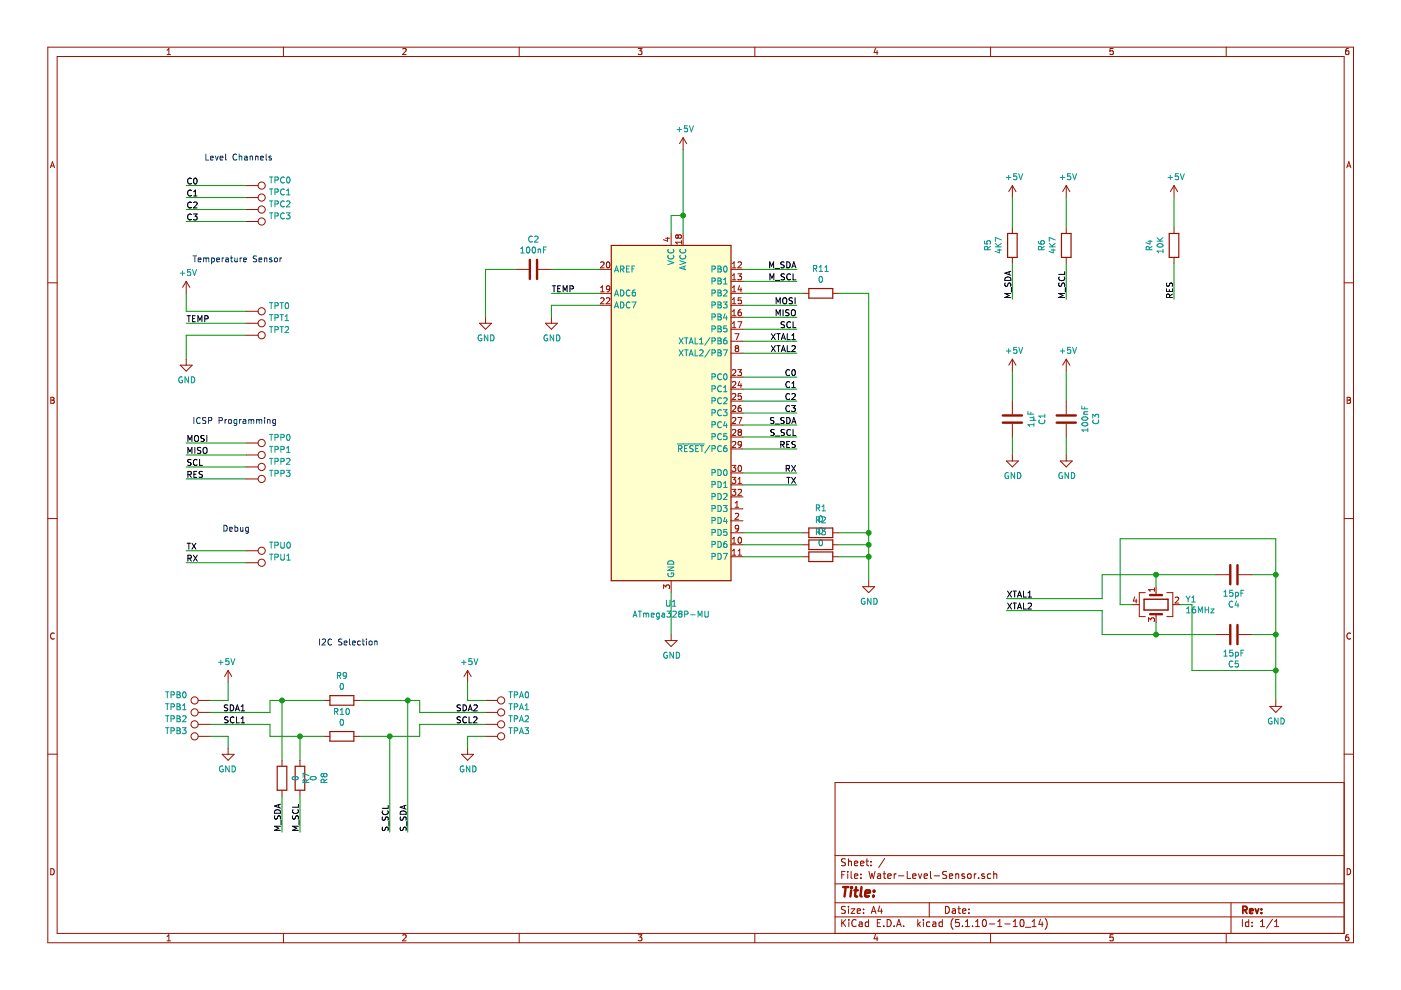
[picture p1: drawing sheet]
EESchema Schematic File Version 4
EELAYER 30 0
EELAYER END
$Descr A4 11693 8268
encoding utf-8
Sheet 1 1
Title ""
Date ""
Rev ""
Comp ""
Comment1 ""
Comment2 ""
Comment3 ""
Comment4 ""
$EndDescr
$Comp
L MCU_Microchip_ATmega:ATmega328P-MU U1
U 1 1
P 5600 3450
F 0 "U1" H 5600 1861 50  0000 C CNN
F 1 "ATmega328P-MU" H 5600 1770 50  0000 C CNN
F 2 "Package_DFN_QFN:QFN-32-1EP_5x5mm_P0.5mm_EP3.1x3.1mm" H 5600 3450 50  0001 C CIN
F 3 "http://ww1.microchip.com/downloads/en/DeviceDoc/ATmega328_P%20AVR%20MCU%20with%20picoPower%20Technology%20Data%20Sheet%2040001984A.pdf" H 5600 3450 50  0001 C CNN
	1    5600 3450
	1    0    0    -1  
$EndComp
$Comp
L Device:R R4
U 1 1
P 9800 2050
F 0 "R4" V 9593 2050 50  0000 C CNN
F 1 "10K" V 9684 2050 50  0000 C CNN
F 2 "Resistor_SMD:R_0603_1608Metric" V 9730 2050 50  0001 C CNN
F 3 "~" H 9800 2050 50  0001 C CNN
	1    9800 2050
	1    0    0    -1  
$EndComp
$Comp
L power:GND #PWR03
U 1 1
P 5600 5300
F 0 "#PWR03" H 5600 5050 50  0001 C CNN
F 1 "GND" H 5605 5127 50  0000 C CNN
F 2 "" H 5600 5300 50  0001 C CNN
F 3 "" H 5600 5300 50  0001 C CNN
	1    5600 5300
	1    0    0    -1  
$EndComp
$Comp
L power:GND #PWR016
U 1 1
P 10650 5850
F 0 "#PWR016" H 10650 5600 50  0001 C CNN
F 1 "GND" H 10655 5677 50  0000 C CNN
F 2 "" H 10650 5850 50  0001 C CNN
F 3 "" H 10650 5850 50  0001 C CNN
	1    10650 5850
	1    0    0    -1  
$EndComp
$Comp
L power:+5V #PWR04
U 1 1
P 5700 1250
F 0 "#PWR04" H 5700 1100 50  0001 C CNN
F 1 "+5V" H 5715 1423 50  0000 C CNN
F 2 "" H 5700 1250 50  0001 C CNN
F 3 "" H 5700 1250 50  0001 C CNN
	1    5700 1250
	1    0    0    -1  
$EndComp
Wire Wire Line
	5600 1950 5600 1800
Wire Wire Line
	5600 1800 5700 1800
Wire Wire Line
	5700 1800 5700 1950
Wire Wire Line
	5700 1800 5700 1250
Connection ~ 5700 1800
$Comp
L Device:C C2
U 1 1
P 4450 2250
F 0 "C2" V 4198 2250 50  0000 C CNN
F 1 "100nF" V 4289 2250 50  0000 C CNN
F 2 "Capacitor_SMD:C_0603_1608Metric" H 4488 2100 50  0001 C CNN
F 3 "~" H 4450 2250 50  0001 C CNN
	1    4450 2250
	0    1    1    0   
$EndComp
$Comp
L power:GND #PWR02
U 1 1
P 4050 2650
F 0 "#PWR02" H 4050 2400 50  0001 C CNN
F 1 "GND" H 4055 2477 50  0000 C CNN
F 2 "" H 4050 2650 50  0001 C CNN
F 3 "" H 4050 2650 50  0001 C CNN
	1    4050 2650
	1    0    0    -1  
$EndComp
Wire Wire Line
	8400 5000 9200 5000
Wire Wire Line
	9200 5000 9200 4800
Wire Wire Line
	9200 4800 9650 4800
Wire Wire Line
	9650 4800 9650 4900
Wire Wire Line
	9650 5200 9650 5300
Wire Wire Line
	9650 5300 9200 5300
Wire Wire Line
	9200 5300 9200 5100
Wire Wire Line
	9200 5100 8400 5100
Wire Wire Line
	6650 3750 6200 3750
$Comp
L power:GND #PWR05
U 1 1
P 7250 4850
F 0 "#PWR05" H 7250 4600 50  0001 C CNN
F 1 "GND" H 7255 4677 50  0000 C CNN
F 2 "" H 7250 4850 50  0001 C CNN
F 3 "" H 7250 4850 50  0001 C CNN
	1    7250 4850
	1    0    0    -1  
$EndComp
Wire Wire Line
	6200 4450 6700 4450
Wire Wire Line
	6200 4550 6700 4550
Wire Wire Line
	7000 4550 7250 4550
Wire Wire Line
	7000 4450 7250 4450
Wire Wire Line
	7250 4450 7250 4550
Connection ~ 7250 4550
$Comp
L power:GND #PWR08
U 1 1
P 3900 6250
F 0 "#PWR08" H 3900 6000 50  0001 C CNN
F 1 "GND" H 3905 6077 50  0000 C CNN
F 2 "" H 3900 6250 50  0001 C CNN
F 3 "" H 3900 6250 50  0001 C CNN
	1    3900 6250
	1    0    0    -1  
$EndComp
Wire Wire Line
	4050 6150 3900 6150
Wire Wire Line
	3900 6150 3900 6250
Wire Wire Line
	4050 5850 3900 5850
Wire Wire Line
	6200 2850 6650 2850
Wire Wire Line
	6200 2950 6650 2950
Text Label 6650 2850 2    50   ~ 0
XTAL1
Text Label 6650 2950 2    50   ~ 0
XTAL2
Text Label 8400 5100 0    50   ~ 0
XTAL2
Text Label 8400 5000 0    50   ~ 0
XTAL1
Wire Wire Line
	3900 5850 3900 5700
$Comp
L power:+5V #PWR07
U 1 1
P 3900 5700
F 0 "#PWR07" H 3900 5550 50  0001 C CNN
F 1 "+5V" H 3915 5873 50  0000 C CNN
F 2 "" H 3900 5700 50  0001 C CNN
F 3 "" H 3900 5700 50  0001 C CNN
	1    3900 5700
	1    0    0    -1  
$EndComp
$Comp
L power:GND #PWR015
U 1 1
P 1900 6250
F 0 "#PWR015" H 1900 6000 50  0001 C CNN
F 1 "GND" H 1905 6077 50  0000 C CNN
F 2 "" H 1900 6250 50  0001 C CNN
F 3 "" H 1900 6250 50  0001 C CNN
	1    1900 6250
	-1   0    0    -1  
$EndComp
Wire Wire Line
	1750 6150 1900 6150
Wire Wire Line
	1900 6150 1900 6250
Wire Wire Line
	1750 5850 1900 5850
Wire Wire Line
	1900 5850 1900 5700
$Comp
L power:+5V #PWR014
U 1 1
P 1900 5700
F 0 "#PWR014" H 1900 5550 50  0001 C CNN
F 1 "+5V" H 1915 5873 50  0000 C CNN
F 2 "" H 1900 5700 50  0001 C CNN
F 3 "" H 1900 5700 50  0001 C CNN
	1    1900 5700
	-1   0    0    -1  
$EndComp
Wire Wire Line
	6200 2550 6650 2550
Wire Wire Line
	6200 2650 6650 2650
Wire Wire Line
	6200 3550 6650 3550
Wire Wire Line
	6200 3650 6650 3650
Text Label 6650 3550 2    50   ~ 0
S_SDA
Text Label 6650 3650 2    50   ~ 0
S_SCL
Text Label 3800 6050 0    50   ~ 0
SCL2
Text Label 3800 5950 0    50   ~ 0
SDA2
Text Label 2050 6050 2    50   ~ 0
SCL1
Text Label 2050 5950 2    50   ~ 0
SDA1
Text Label 6650 2550 2    50   ~ 0
MOSI
Text Label 6650 2650 2    50   ~ 0
MISO
Text Label 1550 2700 0    50   ~ 0
TEMP
$Comp
L power:GND #PWR012
U 1 1
P 1550 3000
F 0 "#PWR012" H 1550 2750 50  0001 C CNN
F 1 "GND" H 1555 2827 50  0000 C CNN
F 2 "" H 1550 3000 50  0001 C CNN
F 3 "" H 1550 3000 50  0001 C CNN
	1    1550 3000
	1    0    0    -1  
$EndComp
$Comp
L power:+5V #PWR013
U 1 1
P 1550 2450
F 0 "#PWR013" H 1550 2300 50  0001 C CNN
F 1 "+5V" H 1565 2623 50  0000 C CNN
F 2 "" H 1550 2450 50  0001 C CNN
F 3 "" H 1550 2450 50  0001 C CNN
	1    1550 2450
	1    0    0    -1  
$EndComp
Wire Wire Line
	2050 4700 1550 4700
Wire Wire Line
	2050 4600 1550 4600
Text Label 1550 4700 0    50   ~ 0
RX
Text Label 1550 4600 0    50   ~ 0
TX
Wire Wire Line
	6200 3950 6650 3950
Wire Wire Line
	6200 4050 6650 4050
Text Label 6650 3950 2    50   ~ 0
RX
Text Label 6650 4050 2    50   ~ 0
TX
$Comp
L Connector:TestPoint TPU1
U 1 1
P 2050 4700
F 0 "TPU1" V 2004 4888 50  0000 L CNN
F 1 "RX" V 2095 4888 50  0001 L CNN
F 2 "TestPoint:TestPoint_Pad_D1.0mm" H 2250 4700 50  0001 C CNN
F 3 "~" H 2250 4700 50  0001 C CNN
	1    2050 4700
	0    1    1    0   
$EndComp
$Comp
L Connector:TestPoint TPU0
U 1 1
P 2050 4600
F 0 "TPU0" V 2004 4788 50  0000 L CNN
F 1 "TX" V 2095 4788 50  0001 L CNN
F 2 "TestPoint:TestPoint_Pad_D1.0mm" H 2250 4600 50  0001 C CNN
F 3 "~" H 2250 4600 50  0001 C CNN
	1    2050 4600
	0    1    1    0   
$EndComp
Wire Wire Line
	9800 1900 9800 1650
Wire Wire Line
	9800 2200 9800 2500
Text Label 6650 3750 2    50   ~ 0
RES
Text Label 9800 2500 1    50   ~ 0
RES
Wire Wire Line
	7250 4550 7250 4650
Wire Wire Line
	6200 2750 6650 2750
Text Label 1550 3700 0    50   ~ 0
MOSI
Text Label 1550 3800 0    50   ~ 0
MISO
Text Label 1550 3900 0    50   ~ 0
SCL
Text Label 6650 2750 2    50   ~ 0
SCL
Wire Wire Line
	6200 2250 6650 2250
Wire Wire Line
	6200 2350 6650 2350
Wire Wire Line
	1550 3900 2050 3900
Wire Wire Line
	1550 3800 2050 3800
Wire Wire Line
	1550 3700 2050 3700
Text Label 6650 2250 2    50   ~ 0
M_SDA
Text Label 6650 2350 2    50   ~ 0
M_SCL
$Comp
L Connector:TestPoint TPP0
U 1 1
P 2050 3700
F 0 "TPP0" V 2004 3888 50  0000 L CNN
F 1 "TestPoint" V 2095 3888 50  0001 L CNN
F 2 "TestPoint:TestPoint_Pad_D1.0mm" H 2250 3700 50  0001 C CNN
F 3 "~" H 2250 3700 50  0001 C CNN
	1    2050 3700
	0    1    1    0   
$EndComp
$Comp
L Connector:TestPoint TPP1
U 1 1
P 2050 3800
F 0 "TPP1" V 2004 3988 50  0000 L CNN
F 1 "TestPoint" V 2095 3988 50  0001 L CNN
F 2 "TestPoint:TestPoint_Pad_D1.0mm" H 2250 3800 50  0001 C CNN
F 3 "~" H 2250 3800 50  0001 C CNN
	1    2050 3800
	0    1    1    0   
$EndComp
$Comp
L Connector:TestPoint TPP2
U 1 1
P 2050 3900
F 0 "TPP2" V 2004 4088 50  0000 L CNN
F 1 "TestPoint" V 2095 4088 50  0001 L CNN
F 2 "TestPoint:TestPoint_Pad_D1.0mm" H 2250 3900 50  0001 C CNN
F 3 "~" H 2250 3900 50  0001 C CNN
	1    2050 3900
	0    1    1    0   
$EndComp
$Comp
L Device:R R5
U 1 1
P 8450 2050
F 0 "R5" V 8243 2050 50  0000 C CNN
F 1 "4K7" V 8334 2050 50  0000 C CNN
F 2 "Resistor_SMD:R_0603_1608Metric" V 8380 2050 50  0001 C CNN
F 3 "~" H 8450 2050 50  0001 C CNN
	1    8450 2050
	1    0    0    -1  
$EndComp
$Comp
L Device:R R6
U 1 1
P 8900 2050
F 0 "R6" V 8693 2050 50  0000 C CNN
F 1 "4K7" V 8784 2050 50  0000 C CNN
F 2 "Resistor_SMD:R_0603_1608Metric" V 8830 2050 50  0001 C CNN
F 3 "~" H 8900 2050 50  0001 C CNN
	1    8900 2050
	1    0    0    -1  
$EndComp
Wire Wire Line
	8900 1650 8900 1900
$Comp
L power:+5V #PWR011
U 1 1
P 8450 1650
F 0 "#PWR011" H 8450 1500 50  0001 C CNN
F 1 "+5V" H 8465 1823 50  0000 C CNN
F 2 "" H 8450 1650 50  0001 C CNN
F 3 "" H 8450 1650 50  0001 C CNN
	1    8450 1650
	1    0    0    -1  
$EndComp
Wire Wire Line
	8900 2200 8900 2500
Wire Wire Line
	8450 2500 8450 2200
Text Label 8450 2500 1    50   ~ 0
M_SDA
Text Label 8900 2500 1    50   ~ 0
M_SCL
Wire Wire Line
	5600 4950 5600 5300
$Comp
L Connector:TestPoint TPC0
U 1 1
P 2050 1550
F 0 "TPC0" V 2004 1738 50  0000 L CNN
F 1 "C0" V 2095 1738 50  0001 L CNN
F 2 "TestPoint:TestPoint_Pad_D1.0mm" H 2250 1550 50  0001 C CNN
F 3 "~" H 2250 1550 50  0001 C CNN
	1    2050 1550
	0    1    1    0   
$EndComp
$Comp
L Connector:TestPoint TPC1
U 1 1
P 2050 1650
F 0 "TPC1" V 2004 1838 50  0000 L CNN
F 1 "C1" V 2095 1838 50  0001 L CNN
F 2 "TestPoint:TestPoint_Pad_D1.0mm" H 2250 1650 50  0001 C CNN
F 3 "~" H 2250 1650 50  0001 C CNN
	1    2050 1650
	0    1    1    0   
$EndComp
$Comp
L Connector:TestPoint TPC2
U 1 1
P 2050 1750
F 0 "TPC2" V 2004 1938 50  0000 L CNN
F 1 "C2" V 2095 1938 50  0001 L CNN
F 2 "TestPoint:TestPoint_Pad_D1.0mm" H 2250 1750 50  0001 C CNN
F 3 "~" H 2250 1750 50  0001 C CNN
	1    2050 1750
	0    1    1    0   
$EndComp
$Comp
L Connector:TestPoint TPC3
U 1 1
P 2050 1850
F 0 "TPC3" V 2004 2038 50  0000 L CNN
F 1 "C3" V 2095 2038 50  0001 L CNN
F 2 "TestPoint:TestPoint_Pad_D1.0mm" H 2250 1850 50  0001 C CNN
F 3 "~" H 2250 1850 50  0001 C CNN
	1    2050 1850
	0    1    1    0   
$EndComp
$Comp
L Connector:TestPoint TPA0
U 1 1
P 4050 5850
F 0 "TPA0" V 4004 6038 50  0000 L CNN
F 1 "5V" V 4095 6038 50  0001 L CNN
F 2 "TestPoint:TestPoint_Pad_D1.0mm" H 4250 5850 50  0001 C CNN
F 3 "~" H 4250 5850 50  0001 C CNN
	1    4050 5850
	0    1    1    0   
$EndComp
$Comp
L Connector:TestPoint TPA2
U 1 1
P 4050 6050
F 0 "TPA2" V 4004 6238 50  0000 L CNN
F 1 "SCL" V 4095 6238 50  0001 L CNN
F 2 "TestPoint:TestPoint_Pad_D1.0mm" H 4250 6050 50  0001 C CNN
F 3 "~" H 4250 6050 50  0001 C CNN
	1    4050 6050
	0    1    1    0   
$EndComp
$Comp
L Connector:TestPoint TPA3
U 1 1
P 4050 6150
F 0 "TPA3" V 4004 6338 50  0000 L CNN
F 1 "GND" V 4095 6338 50  0001 L CNN
F 2 "TestPoint:TestPoint_Pad_D1.0mm" H 4250 6150 50  0001 C CNN
F 3 "~" H 4250 6150 50  0001 C CNN
	1    4050 6150
	0    1    1    0   
$EndComp
$Comp
L Connector:TestPoint TPB0
U 1 1
P 1750 5850
F 0 "TPB0" V 1704 6038 50  0000 L CNN
F 1 "5V" V 1795 6038 50  0001 L CNN
F 2 "TestPoint:TestPoint_Pad_D1.0mm" H 1950 5850 50  0001 C CNN
F 3 "~" H 1950 5850 50  0001 C CNN
	1    1750 5850
	0    -1   1    0   
$EndComp
$Comp
L Connector:TestPoint TPB1
U 1 1
P 1750 5950
F 0 "TPB1" V 1704 6138 50  0000 L CNN
F 1 "SDA" V 1795 6138 50  0001 L CNN
F 2 "TestPoint:TestPoint_Pad_D1.0mm" H 1950 5950 50  0001 C CNN
F 3 "~" H 1950 5950 50  0001 C CNN
	1    1750 5950
	0    -1   1    0   
$EndComp
$Comp
L Connector:TestPoint TPB2
U 1 1
P 1750 6050
F 0 "TPB2" V 1704 6238 50  0000 L CNN
F 1 "SCL" V 1795 6238 50  0001 L CNN
F 2 "TestPoint:TestPoint_Pad_D1.0mm" H 1950 6050 50  0001 C CNN
F 3 "~" H 1950 6050 50  0001 C CNN
	1    1750 6050
	0    -1   1    0   
$EndComp
$Comp
L Connector:TestPoint TPB3
U 1 1
P 1750 6150
F 0 "TPB3" V 1704 6338 50  0000 L CNN
F 1 "GND" V 1795 6338 50  0001 L CNN
F 2 "TestPoint:TestPoint_Pad_D1.0mm" H 1950 6150 50  0001 C CNN
F 3 "~" H 1950 6150 50  0001 C CNN
	1    1750 6150
	0    -1   1    0   
$EndComp
Wire Wire Line
	6200 4650 6700 4650
Wire Wire Line
	7000 4650 7250 4650
Connection ~ 7250 4650
Wire Wire Line
	7250 4650 7250 4850
$Comp
L Connector:TestPoint TPP3
U 1 1
P 2050 4000
F 0 "TPP3" V 2004 4188 50  0000 L CNN
F 1 "TestPoint" V 2095 4188 50  0001 L CNN
F 2 "TestPoint:TestPoint_Pad_D1.0mm" H 2250 4000 50  0001 C CNN
F 3 "~" H 2250 4000 50  0001 C CNN
	1    2050 4000
	0    1    1    0   
$EndComp
Wire Wire Line
	2050 4000 1550 4000
Text Label 1550 4000 0    50   ~ 0
RES
$Comp
L Connector:TestPoint TPA1
U 1 1
P 4050 5950
F 0 "TPA1" V 4004 6138 50  0000 L CNN
F 1 "SDA" V 4095 6138 50  0001 L CNN
F 2 "TestPoint:TestPoint_Pad_D1.0mm" H 4250 5950 50  0001 C CNN
F 3 "~" H 4250 5950 50  0001 C CNN
	1    4050 5950
	0    1    1    0   
$EndComp
Wire Wire Line
	2250 5950 2250 5850
Wire Wire Line
	2250 5850 2350 5850
Wire Wire Line
	1750 5950 2250 5950
Wire Wire Line
	3500 5850 3500 5950
Wire Wire Line
	3500 6050 3500 6150
Wire Wire Line
	3500 6150 3250 6150
Wire Wire Line
	2700 6150 2500 6150
Wire Wire Line
	2250 6150 2250 6050
Wire Wire Line
	1750 6050 2250 6050
Wire Wire Line
	3500 6050 4050 6050
Wire Wire Line
	3000 5850 3400 5850
Wire Wire Line
	3500 5950 4050 5950
Wire Wire Line
	2350 6350 2350 5850
Connection ~ 2350 5850
Wire Wire Line
	2350 5850 2700 5850
Wire Wire Line
	2500 6350 2500 6150
Connection ~ 2500 6150
Wire Wire Line
	2500 6150 2250 6150
Wire Wire Line
	2350 6650 2350 6950
Wire Wire Line
	2500 6650 2500 6950
Wire Wire Line
	3400 5850 3400 6950
Connection ~ 3400 5850
Wire Wire Line
	3400 5850 3500 5850
Wire Wire Line
	3250 6150 3250 6950
Connection ~ 3250 6150
Wire Wire Line
	3250 6150 3000 6150
Text Label 3400 6950 1    50   ~ 0
S_SDA
Text Label 3250 6950 1    50   ~ 0
S_SCL
Text Label 2500 6950 1    50   ~ 0
M_SCL
Text Label 2350 6950 1    50   ~ 0
M_SDA
$Comp
L Device:C C3
U 1 1
P 8900 3500
F 0 "C3" V 8648 3500 50  0000 C CNN
F 1 "100nF" V 8739 3500 50  0000 C CNN
F 2 "Capacitor_SMD:C_0603_1608Metric" H 8938 3350 50  0001 C CNN
F 3 "~" H 8900 3500 50  0001 C CNN
	1    8900 3500
	-1   0    0    1   
$EndComp
$Comp
L power:GND #PWR0101
U 1 1
P 8900 3800
F 0 "#PWR0101" H 8900 3550 50  0001 C CNN
F 1 "GND" H 8905 3627 50  0000 C CNN
F 2 "" H 8900 3800 50  0001 C CNN
F 3 "" H 8900 3800 50  0001 C CNN
	1    8900 3800
	1    0    0    -1  
$EndComp
$Comp
L power:+5V #PWR0102
U 1 1
P 8900 3100
F 0 "#PWR0102" H 8900 2950 50  0001 C CNN
F 1 "+5V" H 8915 3273 50  0000 C CNN
F 2 "" H 8900 3100 50  0001 C CNN
F 3 "" H 8900 3100 50  0001 C CNN
	1    8900 3100
	1    0    0    -1  
$EndComp
Wire Wire Line
	8900 3100 8900 3350
Wire Wire Line
	8900 3650 8900 3800
$Comp
L Device:C C1
U 1 1
P 8450 3500
F 0 "C1" V 8198 3500 50  0000 C CNN
F 1 "1µF" V 8289 3500 50  0000 C CNN
F 2 "Capacitor_SMD:C_0603_1608Metric" H 8488 3350 50  0001 C CNN
F 3 "~" H 8450 3500 50  0001 C CNN
	1    8450 3500
	-1   0    0    1   
$EndComp
$Comp
L power:+5V #PWR0103
U 1 1
P 8450 3100
F 0 "#PWR0103" H 8450 2950 50  0001 C CNN
F 1 "+5V" H 8465 3273 50  0000 C CNN
F 2 "" H 8450 3100 50  0001 C CNN
F 3 "" H 8450 3100 50  0001 C CNN
	1    8450 3100
	1    0    0    -1  
$EndComp
$Comp
L power:GND #PWR0104
U 1 1
P 8450 3800
F 0 "#PWR0104" H 8450 3550 50  0001 C CNN
F 1 "GND" H 8455 3627 50  0000 C CNN
F 2 "" H 8450 3800 50  0001 C CNN
F 3 "" H 8450 3800 50  0001 C CNN
	1    8450 3800
	1    0    0    -1  
$EndComp
Wire Wire Line
	8450 3650 8450 3800
Wire Wire Line
	8450 3350 8450 3100
Wire Wire Line
	4050 2250 4050 2650
Wire Wire Line
	4600 2250 5000 2250
Wire Wire Line
	4300 2250 4050 2250
Wire Wire Line
	4600 2450 5000 2450
Text Label 4600 2450 0    50   ~ 0
TEMP
$Comp
L Connector:TestPoint TPT1
U 1 1
P 2050 2700
F 0 "TPT1" V 2004 2888 50  0000 L CNN
F 1 "TestPoint" V 2095 2888 50  0001 L CNN
F 2 "TestPoint:TestPoint_Pad_D1.0mm" H 2250 2700 50  0001 C CNN
F 3 "~" H 2250 2700 50  0001 C CNN
	1    2050 2700
	0    1    1    0   
$EndComp
$Comp
L Connector:TestPoint TPT0
U 1 1
P 2050 2600
F 0 "TPT0" V 2004 2788 50  0000 L CNN
F 1 "TestPoint" V 2095 2788 50  0001 L CNN
F 2 "TestPoint:TestPoint_Pad_D1.0mm" H 2250 2600 50  0001 C CNN
F 3 "~" H 2250 2600 50  0001 C CNN
	1    2050 2600
	0    1    1    0   
$EndComp
$Comp
L Connector:TestPoint TPT2
U 1 1
P 2050 2800
F 0 "TPT2" V 2004 2988 50  0000 L CNN
F 1 "TestPoint" V 2095 2988 50  0001 L CNN
F 2 "TestPoint:TestPoint_Pad_D1.0mm" H 2250 2800 50  0001 C CNN
F 3 "~" H 2250 2800 50  0001 C CNN
	1    2050 2800
	0    1    1    0   
$EndComp
Wire Wire Line
	2050 2800 1550 2800
Wire Wire Line
	1550 2800 1550 3000
Wire Wire Line
	2050 2600 1550 2600
Wire Wire Line
	1550 2600 1550 2450
$Comp
L Device:R R1
U 1 1
P 6850 4450
F 0 "R1" V 6643 4450 50  0000 C CNN
F 1 "0" V 6734 4450 50  0000 C CNN
F 2 "Resistor_SMD:R_0603_1608Metric" V 6780 4450 50  0001 C CNN
F 3 "~" H 6850 4450 50  0001 C CNN
	1    6850 4450
	0    1    1    0   
$EndComp
$Comp
L Device:R R2
U 1 1
P 6850 4550
F 0 "R2" V 6643 4550 50  0000 C CNN
F 1 "0" V 6734 4550 50  0000 C CNN
F 2 "Resistor_SMD:R_0603_1608Metric" V 6780 4550 50  0001 C CNN
F 3 "~" H 6850 4550 50  0001 C CNN
	1    6850 4550
	0    1    1    0   
$EndComp
$Comp
L Device:R R3
U 1 1
P 6850 4650
F 0 "R3" V 6643 4650 50  0000 C CNN
F 1 "0" V 6734 4650 50  0000 C CNN
F 2 "Resistor_SMD:R_0603_1608Metric" V 6780 4650 50  0001 C CNN
F 3 "~" H 6850 4650 50  0001 C CNN
	1    6850 4650
	0    1    1    0   
$EndComp
$Comp
L Device:R R7
U 1 1
P 2350 6500
F 0 "R7" V 2143 6500 50  0000 C CNN
F 1 "0" V 2234 6500 50  0000 C CNN
F 2 "Resistor_SMD:R_0603_1608Metric" V 2280 6500 50  0001 C CNN
F 3 "~" H 2350 6500 50  0001 C CNN
	1    2350 6500
	-1   0    0    1   
$EndComp
$Comp
L Device:R R8
U 1 1
P 2500 6500
F 0 "R8" V 2293 6500 50  0000 C CNN
F 1 "0" V 2384 6500 50  0000 C CNN
F 2 "Resistor_SMD:R_0603_1608Metric" V 2430 6500 50  0001 C CNN
F 3 "~" H 2500 6500 50  0001 C CNN
	1    2500 6500
	-1   0    0    1   
$EndComp
$Comp
L Device:R R9
U 1 1
P 2850 5850
F 0 "R9" V 2643 5850 50  0000 C CNN
F 1 "0" V 2734 5850 50  0000 C CNN
F 2 "Resistor_SMD:R_0603_1608Metric" V 2780 5850 50  0001 C CNN
F 3 "~" H 2850 5850 50  0001 C CNN
	1    2850 5850
	0    1    1    0   
$EndComp
$Comp
L Device:R R10
U 1 1
P 2850 6150
F 0 "R10" V 2643 6150 50  0000 C CNN
F 1 "0" V 2734 6150 50  0000 C CNN
F 2 "Resistor_SMD:R_0603_1608Metric" V 2780 6150 50  0001 C CNN
F 3 "~" H 2850 6150 50  0001 C CNN
	1    2850 6150
	0    1    1    0   
$EndComp
Wire Wire Line
	6200 3150 6650 3150
Wire Wire Line
	6200 3250 6650 3250
Wire Wire Line
	6200 3350 6650 3350
Wire Wire Line
	6200 3450 6650 3450
Wire Wire Line
	2050 1550 1550 1550
Wire Wire Line
	2050 1650 1550 1650
Wire Wire Line
	2050 1750 1550 1750
Wire Wire Line
	2050 1850 1550 1850
Text Label 1550 1550 0    50   ~ 0
C0
Text Label 6650 3150 2    50   ~ 0
C0
Text Label 6650 3250 2    50   ~ 0
C1
Text Label 6650 3350 2    50   ~ 0
C2
Text Label 6650 3450 2    50   ~ 0
C3
Text Label 1550 1650 0    50   ~ 0
C1
Text Label 1550 1750 0    50   ~ 0
C2
Text Label 1550 1850 0    50   ~ 0
C3
Wire Wire Line
	2050 2700 1550 2700
Text Notes 1700 1350 0    50   ~ 0
Level Channels
Text Notes 1600 2200 0    50   ~ 0
Temperature Sensor
Text Notes 1600 3550 0    50   ~ 0
ICSP Programming
Text Notes 1850 4450 0    50   ~ 0
Debug
Wire Wire Line
	8450 1650 8450 1900
$Comp
L power:+5V #PWR0105
U 1 1
P 8900 1650
F 0 "#PWR0105" H 8900 1500 50  0001 C CNN
F 1 "+5V" H 8915 1823 50  0000 C CNN
F 2 "" H 8900 1650 50  0001 C CNN
F 3 "" H 8900 1650 50  0001 C CNN
	1    8900 1650
	1    0    0    -1  
$EndComp
$Comp
L power:+5V #PWR0106
U 1 1
P 9800 1650
F 0 "#PWR0106" H 9800 1500 50  0001 C CNN
F 1 "+5V" H 9815 1823 50  0000 C CNN
F 2 "" H 9800 1650 50  0001 C CNN
F 3 "" H 9800 1650 50  0001 C CNN
	1    9800 1650
	1    0    0    -1  
$EndComp
Text Notes 2650 5400 0    50   ~ 0
I2C Selection
$Comp
L power:GND #PWR0107
U 1 1
P 4600 2650
F 0 "#PWR0107" H 4600 2400 50  0001 C CNN
F 1 "GND" H 4605 2477 50  0000 C CNN
F 2 "" H 4600 2650 50  0001 C CNN
F 3 "" H 4600 2650 50  0001 C CNN
	1    4600 2650
	1    0    0    -1  
$EndComp
Wire Wire Line
	4600 2550 4600 2650
Wire Wire Line
	5000 2550 4600 2550
$Comp
L Device:C C4
U 1 1
P 10300 4800
F 0 "C4" V 10048 4800 50  0000 C CNN
F 1 "15pF" V 10139 4800 50  0000 C CNN
F 2 "Capacitor_SMD:C_0603_1608Metric" H 10338 4650 50  0001 C CNN
F 3 "~" H 10300 4800 50  0001 C CNN
	1    10300 4800
	0    -1   -1   0   
$EndComp
$Comp
L Device:C C5
U 1 1
P 10300 5300
F 0 "C5" V 10048 5300 50  0000 C CNN
F 1 "15pF" V 10139 5300 50  0000 C CNN
F 2 "Capacitor_SMD:C_0603_1608Metric" H 10338 5150 50  0001 C CNN
F 3 "~" H 10300 5300 50  0001 C CNN
	1    10300 5300
	0    -1   -1   0   
$EndComp
Wire Wire Line
	10150 4800 9650 4800
Connection ~ 9650 4800
Wire Wire Line
	10150 5300 9650 5300
Connection ~ 9650 5300
Wire Wire Line
	10450 5300 10650 5300
Wire Wire Line
	10650 5300 10650 4800
Wire Wire Line
	10650 4800 10450 4800
Wire Wire Line
	10650 5850 10650 5600
Connection ~ 10650 5300
$Comp
L Device:Crystal_GND24 Y1
U 1 1
P 9650 5050
F 0 "Y1" V 9604 5294 50  0000 L CNN
F 1 "16MHz" V 9695 5294 50  0000 L CNN
F 2 "Crystal:Crystal_SMD_2016-4Pin_2.0x1.6mm" H 9650 5050 50  0001 C CNN
F 3 "~" H 9650 5050 50  0001 C CNN
	1    9650 5050
	0    1    1    0   
$EndComp
Wire Wire Line
	10650 4500 10650 4800
Connection ~ 10650 4800
Connection ~ 10650 5600
Wire Wire Line
	10650 5600 10650 5300
Wire Wire Line
	9450 5050 9350 5050
Wire Wire Line
	9350 5050 9350 4500
Wire Wire Line
	9350 4500 10650 4500
Wire Wire Line
	9850 5050 9950 5050
Wire Wire Line
	9950 5050 9950 5600
Wire Wire Line
	9950 5600 10650 5600
$Comp
L Device:R R11
U 1 1
P 6850 2450
F 0 "R11" V 6643 2450 50  0000 C CNN
F 1 "0" V 6734 2450 50  0000 C CNN
F 2 "Resistor_SMD:R_0603_1608Metric" V 6780 2450 50  0001 C CNN
F 3 "~" H 6850 2450 50  0001 C CNN
	1    6850 2450
	0    1    1    0   
$EndComp
Wire Wire Line
	7000 2450 7250 2450
Wire Wire Line
	7250 2450 7250 4450
Connection ~ 7250 4450
Wire Wire Line
	6700 2450 6200 2450
$EndSCHEMATC
